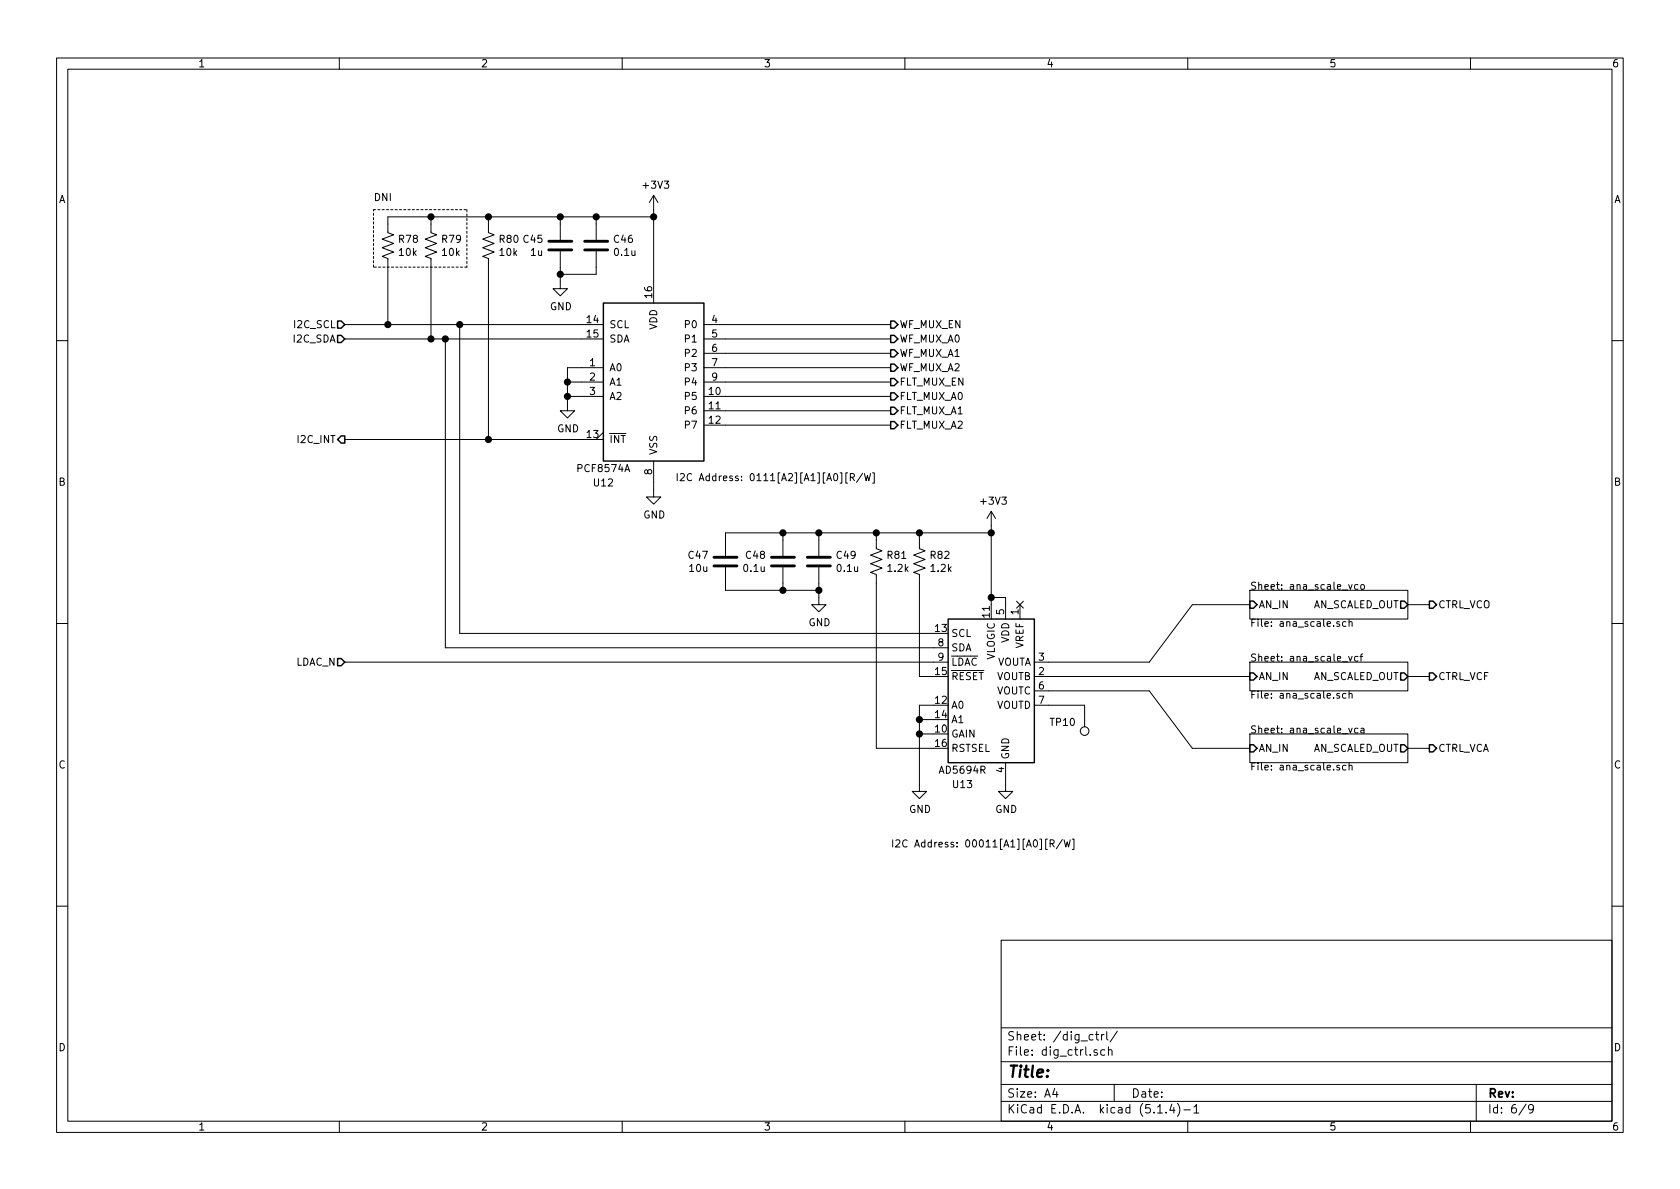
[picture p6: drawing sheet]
<svg xmlns="http://www.w3.org/2000/svg" width="297mm" height="210mm" viewBox="0 0 297 210" stroke-linecap="round" stroke-linejoin="round" font-family="sans-serif">
<g fill="none" stroke="#000" stroke-width=".18">
<path d="M10 10.3h277v189.9h-277zM12 12.2h273v186.1h-273zM60 10.3v1.9M110 10.3v1.9M160 10.3v1.9M210 10.3v1.9M260 10.3v1.9M76.2 38.3v2.8l1 .4-2 .8 2 .7-2 .8 2 .8-2 .7 1 .4v14.2M86.4 38.3v2.8l1 .4-2.1 .8 2.1 .7-2.1 .8 2.1 .8-2.1 .7 1.1 .4v32M99.1 38.3v4.1M105.4 38.3v4.1M115.6 38.3h-47v2.8l1 .4-2 .8 2 .7-2 .8 2 .8-2 .7 1 .4v11.7"/>
<path d="M115.6 34.5v19.1M115.6 34.5l-.8 1.3M115.6 34.5l.7 1.3M61 57.4h45.7M61 59.9h45.7M78.7 59.9v54.6h88.9M81.3 57.4v54.6h83.8M99.1 44.4v6.6h1.2l-1.2 1.3-1.3-1.3h1.3M105.4 44.4v4.1h-6.3M124.5 57.4h33M124.5 59.9h33M10 60.2h2"/>
<path d="M61 77.7h45.7M100.3 70.1h6.4M100.3 67.6h6.4M106.7 65h-6.4v7.6h1.3l-1.3 1.3-1.2-1.3h1.2M106.7 76.4l-1.3 1.3M124.5 65h33M124.5 70.1h33M124.5 72.6h33M124.5 75.2h33M124.5 67.6h33M124.5 62.5h33M285 60.2h2"/>
<path d="M115.6 81.5v6.4h1.2l-1.2 1.2-1.3-1.2h1.3M138.4 94.2v4.1M144.8 94.2v4.1M148.5 83.6h.3v1.8h-.3M149.9 83.6h-.3v1.8h.3M150.3 84.4l.7-.1 .1-.1-.1-.3-.2-.2h-.5v1.3M150.6 84.4l.5 .6M152.5 83.7l-1.1 1.6M152.8 83.7l.3 1.3 .3-.9 .2 .9 .3-1.3M154.3 83.6h.3v1.8h-.3M154.9 94.2v2.8l1.1 .4-2.1 .8 2.1 .7-2.1 .8 2.1 .8-2.1 .7 1 .4v30.7h10.2M162.6 94.2v2.8l1 .4-2.1 .8 2.1 .7-2.1 .8 2.1 .8-2.1 .7 1.1 .4v18h2.5"/>
<path d="M175.3 94.2h-47v4.1M175.3 90.4l-.8 1.3M175.3 90.4v16.5M175.3 90.4l.7 1.3M10 110.3h2M61 117.1h106.6M128.3 100.3v4.1h16.5M138.4 100.3v4.1M144.8 100.3v6.6h1.2l-1.2 1.3-1.3-1.3h1.3M175.3 105.7h2.5v3.8M179.7 106.3l1.2 1.2M180.3 106.9v2.6"/>
<path d="M180.9 106.3l-1.2 1.2M182.9 119.6h38.1M221 104.4h27.9v5.1h-27.9zM221 117.1h27.9v5.1h-27.9zM221 106.9h-10.2l-7.6 10.2h-20.3M236.8 110l-.3-.1-.2 .2 .1 .2 .4 .1v.3h-.5M238 110l-.4-.1-.2 .3 .1 .5h.5M238.5 103.4l.3 .8 .3-.8M238.5 116.1l.3 .8 .3-.8M238.5 110.1l.2-.2 .3 .1 .1 .8M238.5 109.5v1.3M240.1 103.4h-.4l-.2 .2 .1 .6h.5"/>
<path d="M240.1 116.1h-.4l-.2 .2 .1 .6h.5M240.5 116.1h.4M240.7 103.4h.3l.2 .2-.1 .6h-.3l-.2-.1zM240.9 115.6l-.3 .2v1.1M248.9 119.6h3.8M248.9 106.9h3.8M285 110.3h2M162.6 129.8h2.5M162.6 127.2h2.5M165.1 124.7h-2.5v15.2h1.2l-1.2 1.3-1.3-1.3h1.3M177.8 134.9v5h1.3l-1.3 1.3-1.3-1.3h1.3M182.9 122.2h20.3l7.6 10.1h10.2"/>
<path d="M182.9 124.7h8.9v3.8M221 129.8h27.9v5.1h-27.9zM236.8 122.7l-.3-.1-.2 .2 .1 .2 .4 .1v.3h-.5M236.8 135.4l-.3-.1-.2 .2 .1 .2 .4 .1v.3h-.5M238 122.7l-.4-.1-.2 .3 .1 .5h.5M238 135.4l-.4-.1-.2 .3 .1 .5h.5M238.5 128.8l.3 .8 .3-.8M238.5 122.8l.2-.2 .3 .1 .1 .8M238.5 135.5l.2-.2 .3 .1 .1 .8M238.5 122.2v1.3M238.5 134.9v1.3M240.1 128.8h-.4l-.2 .2 .1 .6h.5"/>
<path d="M240.6 128.8h.5l.1 .8M241.2 129.1h-.4l-.2 .2v.3h.6M248.9 132.3h3.8M185.2 148.4h-.3v1.8h.3M185.7 149.2l.6-.1v-.5l-.1-.1h-.5v1.3M186 149.2l.4 .6M187.8 148.5l-1 1.6M188.1 148.5l.3 1.3 .3-.9 .2 .9 .3-1.3M189.6 148.4h.3v1.8h-.3M10 160.2h2M177 166.3h108v32h-108zM285 160.2h2"/>
<path d="M60 198.3v1.9M110 198.3v1.9M160 198.3v1.9M177 194.8h108M177 191.8h108M177 187.8h108M177 181.8h108M186.5 192.5l-.4 1h1M186.8 193v1M193.7 182.9h.6M193.9 182.4v1.3l.4 .2M194 185.7l-.4-.1-.2 .2 .1 .2 .5 .2v.3h-.6"/>
<path d="M194.8 182.9v1M195.2 182.9l-.4 .3M195.3 185.7l-.4-.1-.3 .3 .1 .6 .2 .1 .4-.1M195.7 182.4v1.3l.2 .2M196 185.7l.2-.1 .3 .1 .1 .9M196 185.1v1.5M197 191.8v3M197.6 182.3l-1.3 2M204.7 196.8h.8M206.2 196.7v.1M207.2 195.2l-.4 1.1h.9M207.5 195.8v1"/>
<path d="M208.2 195.1a1.71 1.71 0 0 1 0 2.3M209.3 196.3h1.2M210 198.3v1.9M211.1 195.8l.4-.5v1.5M211.1 196.8h.9M260 198.3v1.9M261 191.8v6.5M269.8 195.2l-1.2 2M271.1 196l-.3 .3-.4-.1-.1-.2v-.4l.1-.2 .4-.1 .2 .2a1.19 1.19 0 0 1-.2 1.2l-.4 .1"/>
<circle cx="191.8" cy="129.3" r=".76"/>
</g>
<g fill="none" stroke="#000" stroke-width=".25">
<path d="M59.7 56.8h.6l.7 .6-.7 .6h-.6zM59.7 59.3h.6l.7 .6-.7 .7h-.6zM106.7 53.6h17.8v27.9h-17.8zM157.5 56.8h.6l.6 .6-.6 .6h-.6zM157.5 59.3h.6l.6 .6-.6 .7h-.6zM59.7 77.7l.6-.6h.7v1.3h-.7zM157.5 74.5h.6l.6 .7-.6 .6h-.6zM157.5 72h.6l.6 .6-.6 .7h-.6zM157.5 69.5h.6l.6 .6-.6 .6h-.6zM157.5 66.9h.6l.6 .7-.6 .6h-.6zM157.5 64.4h.6l.6 .6-.6 .7h-.6zM157.5 61.8h.6l.6 .7-.6 .6h-.6z"/>
<path d="M59.7 116.5h.6l.7 .6-.7 .6h-.6zM167.6 109.5h15.3v25.4h-15.3zM221 106.3h.6l.6 .6-.6 .7h-.6zM221 119h.6l.6 .6-.6 .7h-.6zM247.6 106.3h.7l.6 .6-.6 .7h-.7zM247.6 119h.7l.6 .6-.6 .7h-.7zM252.7 106.3h.7l.6 .6-.6 .7h-.7zM252.7 119h.7l.6 .6-.6 .7h-.7zM221 131.7h.6l.6 .6-.6 .7h-.6zM247.6 131.7h.7l.6 .6-.6 .7h-.7zM252.7 131.7h.7l.6 .6-.6 .7h-.7z"/>
</g>
<path d="M97 44.2h4.1M97 42.7h4.1M103.4 44.2h4M103.4 42.7h4M126.2 98.5h4.1M136.4 98.5h4.1M142.7 98.5h4.1M126.2 100.1h4.1M136.4 100.1h4.1M142.7 100.1h4.1" fill="none" stroke="#000" stroke-width=".51"/>
<path d="M66 37.1h16.5M82.5 37.1v10.1M66 47.2v-10.1M82.5 47.2h-16.5" fill="none" stroke="#000" stroke-width=".18" stroke-dasharray=".4 .4"/>
<g fill="#000" stroke="#000" stroke-width=".25">
<circle cx="76.2" cy="38.3" r=".51"/>
<circle cx="86.4" cy="38.3" r=".51"/>
<circle cx="99.1" cy="38.3" r=".51"/>
<circle cx="105.4" cy="38.3" r=".51"/>
<circle cx="115.6" cy="38.3" r=".51"/>
<circle cx="68.6" cy="57.4" r=".51"/>
<circle cx="76.2" cy="59.9" r=".51"/>
<circle cx="78.7" cy="59.9" r=".51"/>
<circle cx="81.3" cy="57.4" r=".51"/>
<circle cx="99.1" cy="48.5" r=".51"/>
<circle cx="86.4" cy="77.7" r=".51"/>
<circle cx="100.3" cy="70.1" r=".51"/>
<circle cx="100.3" cy="67.6" r=".51"/>
<circle cx="138.4" cy="94.2" r=".51"/>
<circle cx="144.8" cy="94.2" r=".51"/>
<circle cx="154.9" cy="94.2" r=".51"/>
<circle cx="162.6" cy="94.2" r=".51"/>
<circle cx="175.3" cy="94.2" r=".51"/>
<circle cx="138.4" cy="104.4" r=".51"/>
<circle cx="144.8" cy="104.4" r=".51"/>
<circle cx="175.3" cy="105.7" r=".51"/>
<circle cx="162.6" cy="127.2" r=".51"/>
<circle cx="162.6" cy="129.8" r=".51"/>
</g>
<text font-size="2.8" x="178" y="190.5">Title:</text>
<g font-size="2.1">
<text x="178" y="184">Sheet: /dig_ctrl/</text>
<text x="178" y="186.7">File: dig_ctrl.sch</text>
<text x="178" y="196.9">KiCad E.D.A. kicad (5.1.4)-1</text>
<text x="178" y="194.1">Size: A4</text>
<text x="200" y="194.1">Date:</text>
<text x="263" y="194.1">Rev:</text>
<text x="263" y="196.9">Id: 6/9</text>
</g>
<g font-size="1.8">
<text x="35" y="11.9">1</text>
<text x="85" y="11.9">2</text>
<text x="135" y="11.9">3</text>
<text x="185" y="11.9">4</text>
<text x="235" y="11.9">5</text>
<text x="285" y="11.9">6</text>
<text x="10.4" y="35.9">A</text>
<text x="66" y="35.6">DNI</text>
<text x="113.9" y="33.4">+3V3</text>
<text x="285.4" y="35.9">A</text>
<text x="70.6" y="42.9">R78</text>
<text x="70.6" y="45.3">10k</text>
<text x="78.2" y="42.9">R79</text>
<text x="78.3" y="45.3">10k</text>
<text x="88.4" y="42.9">R80 C45</text>
<text x="88.4" y="45.3">10k</text>
<text x="93.9" y="45.3">1u</text>
<text x="108.6" y="42.9">C46</text>
<text x="108.7" y="45.3">0.1u</text>
<text x="115.3" y="52.6" transform="rotate(-90 115.3 52.6)">16</text>
<text x="52.2" y="58">I2C_SCL</text>
<text x="97.2" y="54.9">GND</text>
<text x="103.8" y="57.1">14</text>
<text x="103.8" y="59.7">15</text>
<text x="107.7" y="58">SCL</text>
<text x="116.2" y="58.3" transform="rotate(-90 116.2 58.3)">VDD</text>
<text x="121.3" y="58">P0</text>
<text x="125.9" y="57.1">4</text>
<text x="125.9" y="59.7">5</text>
<text x="159" y="58">WF_MUX_EN</text>
<text x="52" y="60.6">I2C_SDA</text>
<text x="104.3" y="64.8">1</text>
<text x="107.7" y="65.7">A0</text>
<text x="107.7" y="60.6">SDA</text>
<text x="121.3" y="60.6">P1</text>
<text x="121.3" y="63.1">P2</text>
<text x="121.3" y="65.7">P3</text>
<text x="125.9" y="62.2">6</text>
<text x="125.9" y="64.8">7</text>
<text x="159" y="65.7">WF_MUX_A2</text>
<text x="159" y="63.1">WF_MUX_A1</text>
<text x="159" y="60.6">WF_MUX_A0</text>
<text x="104.3" y="67.3">2</text>
<text x="104.3" y="69.8">3</text>
<text x="107.7" y="68.2">A1</text>
<text x="107.7" y="70.7">A2</text>
<text x="121.3" y="70.7">P5</text>
<text x="121.3" y="68.2">P4</text>
<text x="125.4" y="69.8">10</text>
<text x="125.9" y="67.3">9</text>
<text x="159" y="70.7">FLT_MUX_A0</text>
<text x="159" y="68.2">FLT_MUX_EN</text>
<text x="98.5" y="76.4">GND</text>
<text x="103.8" y="77.5">13</text>
<text x="121.3" y="73.3">P6</text>
<text x="121.3" y="75.8">P7</text>
<text x="125.4" y="72.4">11</text>
<text x="125.4" y="74.9">12</text>
<text x="159" y="75.8">FLT_MUX_A2</text>
<text x="159" y="73.3">FLT_MUX_A1</text>
<text x="52.9" y="78.4">I2C_INT</text>
<text x="102.3" y="83.5">PCF8574A</text>
<text x="107.7" y="78.4">INT</text>
<text x="115.3" y="83.9" transform="rotate(-90 115.3 83.9)">8</text>
<text x="116.2" y="80.5" transform="rotate(-90 116.2 80.5)">VSS</text>
<text x="10.4" y="85.9">B</text>
<text x="105.1" y="86">U12</text>
<text x="119.4" y="85.1">I2C Address: 0111[A2][A1][A0][R/W]</text>
<text x="173.6" y="89.2">+3V3</text>
<text x="285.4" y="85.9">B</text>
<text x="113.7" y="91.7">GND</text>
<text x="121.8" y="98.8">C47</text>
<text x="122" y="101.1">10u</text>
<text x="131.6" y="101.1">0.1u</text>
<text x="132" y="98.8">C48</text>
<text x="148" y="98.8">C49</text>
<text x="148.1" y="101.1">0.1u</text>
<text x="156.9" y="98.8">R81</text>
<text x="157" y="101.1">1.2k</text>
<text x="164.6" y="98.8">R82</text>
<text x="164.7" y="101.1">1.2k</text>
<text x="221" y="104.3">Sheet: ana_scale_vco</text>
<text x="222.5" y="107.6">AN_IN</text>
<text x="231.9" y="107.6">AN_SCALED_OUT</text>
<text x="254.3" y="107.6">CTRL_VCO</text>
<text x="143" y="110.7">GND</text>
<text x="165.4" y="111.8">13</text>
<text x="168.1" y="112.6">SCL</text>
<text x="175" y="109.2" transform="rotate(-90 175 109.2)">11</text>
<text x="177.5" y="108.7" transform="rotate(-90 177.5 108.7)">5</text>
<text x="178.4" y="113.7" transform="rotate(-90 178.4 113.7)">VDD</text>
<text x="180.1" y="108.7" transform="rotate(-90 180.1 108.7)">1</text>
<text x="221" y="110.8">File: ana_scale.sch</text>
<text x="52.3" y="117.7">LDAC_N</text>
<text x="165.4" y="119.4">15</text>
<text x="165.9" y="114.3">8</text>
<text x="165.9" y="116.8">9</text>
<text x="168.1" y="115.2">SDA</text>
<text x="168.1" y="117.7">LDAC</text>
<text x="175.9" y="116.8" transform="rotate(-90 175.9 116.8)">VLOGIC</text>
<text x="176.2" y="117.7">VOUTA</text>
<text x="181" y="114.7" transform="rotate(-90 181 114.7)">VREF</text>
<text x="183.7" y="119.4">2</text>
<text x="183.7" y="116.8">3</text>
<text x="221" y="117">Sheet: ana_scale_vcf</text>
<text x="165.4" y="124.5">12</text>
<text x="168.1" y="125.3">A0</text>
<text x="168.1" y="120.3">RESET</text>
<text x="176.2" y="120.3">VOUTB</text>
<text x="176.2" y="122.8">VOUTC</text>
<text x="176.2" y="125.3">VOUTD</text>
<text x="183.7" y="121.9">6</text>
<text x="183.7" y="124.5">7</text>
<text x="221" y="123.5">File: ana_scale.sch</text>
<text x="222.5" y="120.3">AN_IN</text>
<text x="231.9" y="120.3">AN_SCALED_OUT</text>
<text x="254.3" y="120.3">CTRL_VCF</text>
<text x="165.4" y="129.5">10</text>
<text x="165.4" y="127">14</text>
<text x="168.1" y="130.4">GAIN</text>
<text x="168.1" y="127.9">A1</text>
<text x="185.8" y="128.4">TP10</text>
<text x="221" y="129.7">Sheet: ana_scale_vca</text>
<text x="10.4" y="135.9">C</text>
<text x="165.4" y="132.1">16</text>
<text x="166.3" y="136.8">AD5694R</text>
<text x="168.1" y="133">RSTSEL</text>
<text x="177.5" y="136.6" transform="rotate(-90 177.5 136.6)">4</text>
<text x="178.4" y="134.4" transform="rotate(-90 178.4 134.4)">GND</text>
<text x="221" y="136.2">File: ana_scale.sch</text>
<text x="222.5" y="133">AN_IN</text>
<text x="231.9" y="133">AN_SCALED_OUT</text>
<text x="254.3" y="133">CTRL_VCA</text>
<text x="285.4" y="135.9">C</text>
<text x="160.7" y="143.8">GND</text>
<text x="168.6" y="139.4">U13</text>
<text x="176" y="143.8">GND</text>
<text x="157.5" y="149.9">I2C Address: 00011[A1][A0][R/W]</text>
<text x="10.4" y="185.9">D</text>
<text x="285.4" y="185.9">D</text>
<text x="35" y="199.9">1</text>
<text x="85" y="199.9">2</text>
<text x="135" y="199.9">3</text>
<text x="185" y="199.9">4</text>
<text x="235" y="199.9">5</text>
<text x="285" y="199.9">6</text>
</g>
</svg>
